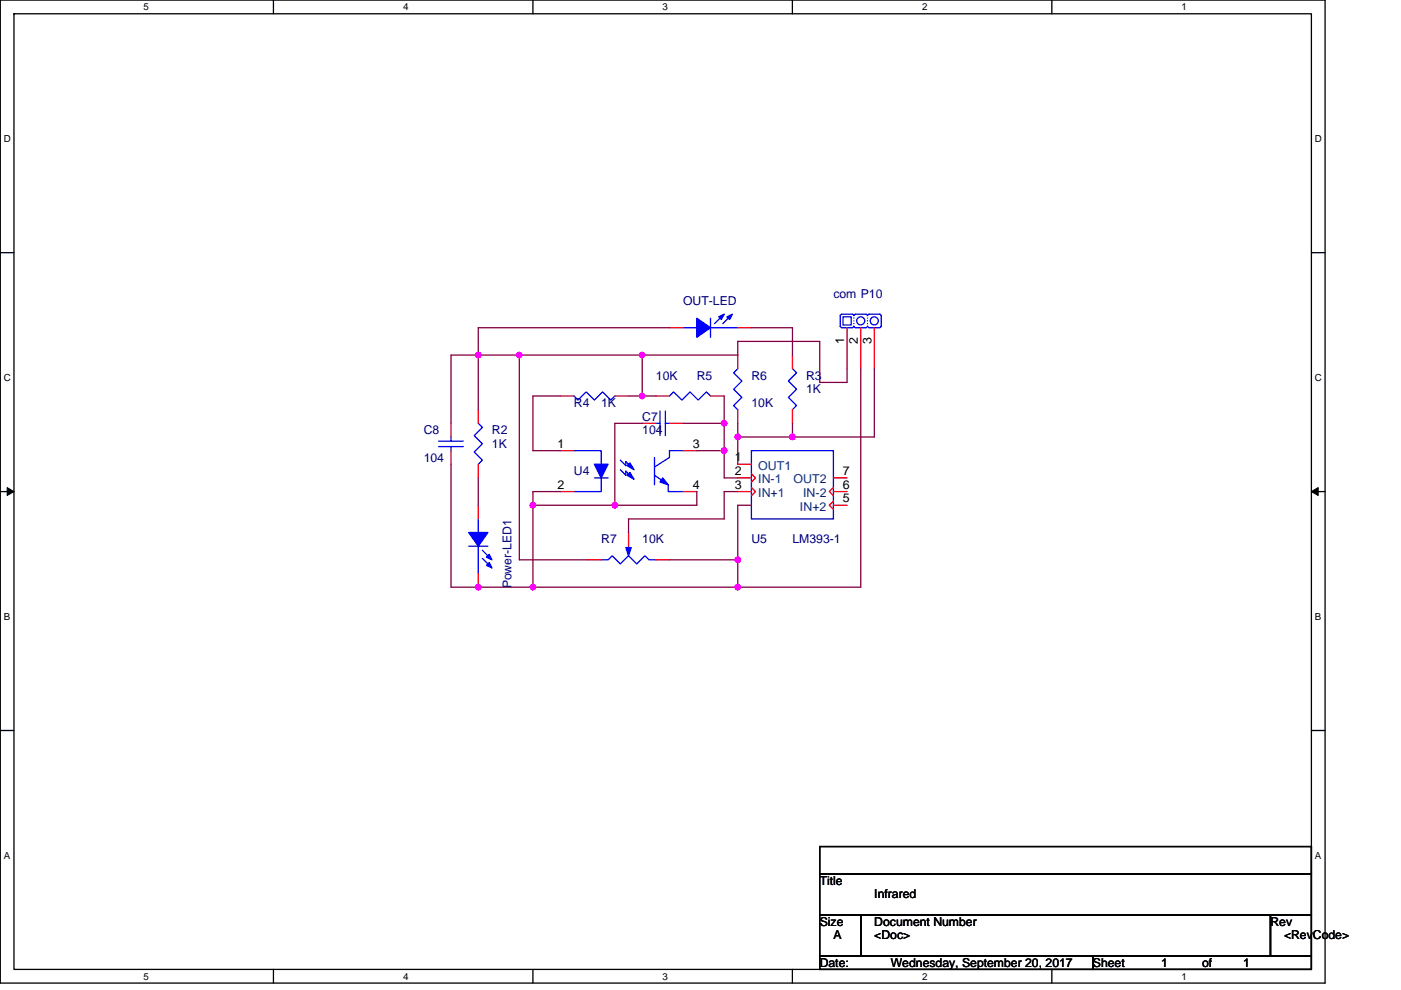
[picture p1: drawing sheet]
<svg xmlns="http://www.w3.org/2000/svg" width="297mm" height="210mm" viewBox="0 0 297 210" stroke-linecap="round" stroke-linejoin="round" font-family="sans-serif">
<path d="M.1 0h280.8v208.5h-280.8zM3 2.9h275v202.7h-275z" fill="none" stroke="#000" stroke-width=".28"/>
<g fill="#fff">
<path d="M30.5 .3h1.1v2.3h-1.1z"/>
<path d="M30.5 205.9h1.1v2.3h-1.1z"/>
</g>
<path d="M58 0v2.9M58 205.6v2.9" fill="none" stroke="#000" stroke-width=".28"/>
<g fill="#fff">
<path d="M85.5 .3h1.1v2.3h-1.1z"/>
<path d="M85.5 205.9h1.1v2.3h-1.1z"/>
</g>
<path d="M113 0v2.9M113 205.6v2.9" fill="none" stroke="#000" stroke-width=".28"/>
<g fill="#fff">
<path d="M140.5 .3h1.1v2.3h-1.1z"/>
<path d="M140.5 205.9h1.1v2.3h-1.1z"/>
</g>
<path d="M168 0v2.9M168 205.6v2.9" fill="none" stroke="#000" stroke-width=".28"/>
<g fill="#fff">
<path d="M195.5 .3h1.2v2.3h-1.2z"/>
<path d="M195.5 205.9h1.2v2.3h-1.2z"/>
</g>
<path d="M223 0v2.9M223 205.6v2.9" fill="none" stroke="#000" stroke-width=".28"/>
<g fill="#fff">
<path d="M250.5 .3h1.2v2.3h-1.2z"/>
<path d="M250.5 205.9h1.2v2.3h-1.2z"/>
<path d="M.8 28.3h1.5v2.3h-1.5z"/>
<path d="M278.8 28.3h1.5v2.3h-1.5z"/>
<path d="M.8 78.9h1.5v2.3h-1.5z"/>
<path d="M278.8 78.9h1.5v2.3h-1.5z"/>
</g>
<path d="M.1 53.6h2.9M278 53.6h2.9" fill="none" stroke="#000" stroke-width=".28"/>
<g fill="#fff">
<path d="M.8 129.6h1.4v2.3h-1.4z"/>
<path d="M278.8 129.6h1.4v2.3h-1.4z"/>
</g>
<path d="M.1 104.3h2.9M278 104.3h2.9" fill="none" stroke="#000" stroke-width=".28"/>
<path d="M1.5 103.4l1.5 .9-1.5 .8zM278 104.3l1.5-.9v1.7z" fill="#000" stroke="#000" stroke-width=".21"/>
<g fill="#fff">
<path d="M.8 180.3h1.4v2.3h-1.4z"/>
<path d="M278.8 180.3h1.4v2.3h-1.4z"/>
</g>
<path d="M.1 154.9h2.9M278 154.9h2.9M173.8 179.6h104.2v5.7h-104.2zM173.8 194h8.7v8.7h-8.7zM173.8 185.3h104.2v8.7h-104.2zM182.5 194h86.9v8.7h-86.9zM269.4 194h8.6v8.7h-8.6zM173.8 202.7h57.9v2.9h-57.9zM231.7 202.7h46.3v2.9h-46.3z" fill="none" stroke="#000" stroke-width=".28"/>
<g fill="none" stroke="#00f" stroke-width=".28">
<path d="M144.8 69.5h2.9M150.6 67.5v4M150.6 69.5h5.8M153.2 66.9l-1.7 1.7M155 66.9l-1.8 1.7M156.4 78.2l-.8 .9 1.7 1.7-1.7 1.8 1.7 1.7-1.7 1.7 .8 .9M168 78.2l.9 .9-1.8 1.7 1.8 1.7-1.8 1.8 1.8 1.7-.9 .9M178.1 66.9l.3-.3h2.4l.2 .3 .3-.3h2.3l.3 .3 .3-.3h2.3l.3 .3v2.3l-.3 .3h-2.3l-.3-.3-.3 .3h-2.3l-.3-.3-.2 .3h-2.4l-.3-.3zM178.7 67.2h1.8v1.7h-1.8zM93 93.6h5.2M93 94.7h5.2M95.6 92.7v.9"/>
<path d="M95.6 94.7v.9M101.4 89.8l.9 .9-1.8 1.7 1.8 1.7-1.8 1.8 1.8 1.7-.9 .9M121.7 95.6h5.8v2.9M121.7 84l.9 .9 1.7-1.8 1.7 1.8 1.8-1.8 1.7 1.8 .9-.9M131.5 99.6l1.2 1.2v-.9l1.1 1.2M131.5 97.6l1.2 1.2v-.9l1.1 1.2M138.8 97v5.8M139.1 89.8h.8M139.9 87.2v5.2M141.1 89.8h.8M141.1 87.2v5.2M141.9 84l.9-.9 1.8 1.8 1.7-1.8 1.7 1.8 1.8-1.8 .8 .9"/>
<path d="M144.8 95.6h-2.9v1.4l-3.1 2.1M159.3 95.6h17.4v14.5h-17.4zM99.4 115.8h4M101.4 110.1v2.8M101.4 115.8v5.8M102.3 116.7l1.7 1.7M102.3 118.4l1.7 1.8M126 101.4h2.9M127.5 101.4v2.9h-5.8M127.5 118.7h1.4l.9-.8 1.7 1.7 1.8-1.7 1.7 1.7 1.7-1.7 .9 .8h1.5M133.3 115.8v.6M138.8 100.8l2.9 2v1.5h3.1"/>
<circle cx="182.5" cy="68.1" r=".86"/>
<circle cx="185.4" cy="68.1" r=".86"/>
</g>
<g fill="none" stroke="#f00" stroke-width=".28">
<path d="M141.9 69.5h2.9M156.4 75.3v2.9M156.4 69.5h2.9M168 75.3v2.9M179.6 69.5v8.7M182.5 69.5v8.7M185.4 69.5v8.7M95.6 89.8v2.9M95.6 95.6v2.9M101.4 86.9v2.9M101.4 98.5v2.9M118.8 95.6h2.9"/>
<path d="M118.8 84h2.9M130.4 84h2.9M136.2 89.8h2.9M139.1 84h2.8M141.9 89.8h2.9M144.8 95.6h2.9M150.6 84h2.9M156.4 86.9v2.9M156.4 98.5h2.9M168 86.9v2.9M101.4 107.2v2.9M118.8 104.3h2.9"/>
<path d="M124.6 118.7h2.9M133.3 112.9v2.9M139.1 118.7h2.8M144.8 104.3h2.9M156.4 104.3h2.9M156.4 101.4h2.9M159.3 103.4l.9 .9-.9 .8M159.3 100.5l.9 .9-.9 .8M176.7 106.3l-.9 .9 .9 .8M176.7 107.2h2.9M176.7 103.4l-.9 .9 .9 .8M176.7 104.3h2.9"/>
<path d="M176.7 101.4h2.9M101.4 121.6v2.9"/>
</g>
<g fill="#00f" stroke="#00f" stroke-width=".28">
<path d="M126 98.5h2.9l-1.4 2.9z" fill-rule="evenodd"/>
<path d="M140.5 101.4l1.2 1.4-1.8-.6z" fill-rule="evenodd"/>
<path d="M133 100.8l.6-.6 .8 1.5z" fill-rule="evenodd"/>
<path d="M133 98.8l.6-.6 .8 1.4z" fill-rule="evenodd"/>
<path d="M132.7 116.1h1.1l-.5 1.8z" fill-rule="evenodd"/>
<path d="M99.4 112.9h4l-2 2.9z" fill-rule="evenodd"/>
<path d="M103.7 119.3l.6 1.2-1.2-.6z" fill-rule="evenodd"/>
<path d="M103.7 117.6l.6 1.1-1.2-.5z" fill-rule="evenodd"/>
<path d="M147.7 67.5l2.9 2-2.9 2z" fill-rule="evenodd"/>
<path d="M154.1 67.2l1.2-.6-.6 1.2z" fill-rule="evenodd"/>
<path d="M152.4 67.2l1.1-.6-.6 1.2z" fill-rule="evenodd"/>
</g>
<path d="M181 69.2v-2.3M181 66.9h.1M183.9 69.2v-2.3M183.9 66.9h.1" fill="none" stroke="#00f" stroke-width=".28" stroke-dasharray="0 .6"/>
<g fill="none" stroke="#800040" stroke-width=".28">
<path d="M110.1 75.3h-14.5v14.5M110.1 75.3h26.1M110.1 75.3v43.4h14.5M136.2 75.3v8.7M136.2 75.3h20.2v-2.9h17.4v8.7h5.8v-2.9M141.9 69.5h-40.5v17.4M159.3 69.5h8.7v5.8M182.5 78.2v46.3h-26.1M185.4 78.2v14.5h-17.4M95.6 98.5v26h17.4M118.8 84h-5.8v11.6h5.8M133.3 84h2.9"/>
<path d="M136.2 89.8h-5.8v17.4M136.2 84h2.9M144.8 89.8h8.7M147.7 95.6h5.8M153.5 95.6v5.8h2.9M153.5 89.8v5.8M153.5 84v5.8M156.4 89.8v2.9M156.4 92.7v5.8M156.4 92.7h11.6M168 89.8v2.9M101.4 101.4v5.8"/>
<path d="M113 107.2v17.3M113 107.2h17.4M118.8 104.3h-5.8v2.9M141.9 118.7h14.5M147.7 104.3v2.9h-17.3M156.4 104.3h-2.9v5.8h-20.2v2.8M156.4 118.7v5.8M159.3 107.2h-2.9v11.5M113 124.5h43.4"/>
</g>
<g fill="#f0f" stroke="#f0f" stroke-width=".28">
<circle cx="156.4" cy="118.7" r=".57"/>
<circle cx="153.5" cy="89.8" r=".57"/>
<circle cx="113" cy="107.1" r=".57"/>
<circle cx="156.4" cy="124.5" r=".57"/>
<circle cx="113" cy="124.5" r=".57"/>
<circle cx="101.4" cy="124.5" r=".57"/>
<circle cx="153.5" cy="95.6" r=".57"/>
<circle cx="130.4" cy="107.1" r=".57"/>
<circle cx="101.4" cy="75.3" r=".57"/>
<circle cx="156.4" cy="92.7" r=".57"/>
<circle cx="168" cy="92.7" r=".57"/>
<circle cx="110.1" cy="75.3" r=".57"/>
<circle cx="136.1" cy="84" r=".57"/>
<circle cx="136.1" cy="75.3" r=".57"/>
</g>
<g font-size="2.6" fill="#000080">
<text x="144.8" y="64.6">OUT-LED</text>
<text x="176.7" y="63.2">com P10</text>
<text x="139.1" y="80.5">10K</text>
<text x="147.7" y="80.5">R5</text>
<text x="159.3" y="80.5">R6</text>
<text x="170.9" y="80.5">R3</text>
<text x="170.9" y="83.4">1K</text>
<text x="121.7" y="86.3">R4</text>
<text x="127.5" y="86.3">1K</text>
<text x="136.2" y="89.2">C7</text>
<text x="159.3" y="86.3">10K</text>
<text x="89.8" y="92.1">C8</text>
<text x="104.3" y="92.1">R2</text>
<text x="104.3" y="95">1K</text>
<text x="136.2" y="92.1">104</text>
<text x="89.8" y="97.9">104</text>
<text x="121.7" y="100.8">U4</text>
<text x="127.5" y="115.3">R7</text>
<text x="136.2" y="115.3">10K</text>
<text x="159.3" y="115.3">U5</text>
<text x="168" y="115.3">LM393-1</text>
<text x="108.5" y="124.8" transform="rotate(-90 108.5 124.8)">Power-LED1</text>
</g>
<g font-size="2.6">
<text x="179" y="73" transform="rotate(-90 179 73)">1</text>
<text x="181.9" y="73" transform="rotate(-90 181.9 73)">2</text>
<text x="184.8" y="73" transform="rotate(-90 184.8 73)">3</text>
<text x="118.2" y="95">1</text>
<text x="146.9" y="95">3</text>
<text x="155.8" y="100.8">2</text>
<text x="155.8" y="97.9">1</text>
<text x="178.7" y="100.8">7</text>
<text x="118.2" y="103.7">2</text>
<text x="146.9" y="103.7">4</text>
<text x="155.8" y="103.7">3</text>
<text x="178.7" y="106.6">5</text>
<text x="178.7" y="103.7">6</text>
<text x="173.8" y="187.7">Title</text>
<text x="185.4" y="190.6">Infrared</text>
<text x="173.8" y="196.4">Size</text>
<text x="185.4" y="196.4">Document Number</text>
<text x="269.4" y="196.4">Rev</text>
<text x="176.7" y="199.3">A</text>
<text x="185.4" y="199.3">&lt;Doc&gt;</text>
<text x="272.2" y="199.3">&lt;RevCode&gt;</text>
<text x="173.8" y="205">Date:</text>
<text x="188.9" y="205">Wednesday, September 20, 2017</text>
<text x="231.7" y="205">Sheet</text>
<text x="246.2" y="205">1</text>
<text x="254.9" y="205">of</text>
<text x="263.6" y="205">1</text>
</g>
<g font-size="2.6" fill="#004080">
<text x="160.8" y="99.6">OUT1</text>
<text x="160.8" y="105.4">IN+1</text>
<text x="160.8" y="102.5">IN-1</text>
<text x="168.2" y="102.5">OUT2</text>
<text x="170.3" y="105.4">IN-2</text>
<text x="169.6" y="108.3">IN+2</text>
</g>
<g font-size="2.1">
<text x="30.5" y="2.2">5</text>
<text x="85.5" y="2.2">4</text>
<text x="140.5" y="2.2">3</text>
<text x="195.5" y="2.2">2</text>
<text x="250.5" y="2.2">1</text>
<text x=".8" y="30.1">D</text>
<text x="278.8" y="30.1">D</text>
<text x=".8" y="80.8">C</text>
<text x="278.8" y="80.8">C</text>
<text x=".8" y="131.4">B</text>
<text x="278.8" y="131.4">B</text>
<text x=".8" y="182.1">A</text>
<text x="278.8" y="182.1">A</text>
<text x="30.5" y="207.8">5</text>
<text x="85.5" y="207.8">4</text>
<text x="140.5" y="207.8">3</text>
<text x="195.5" y="207.8">2</text>
<text x="250.5" y="207.8">1</text>
</g>
</svg>
